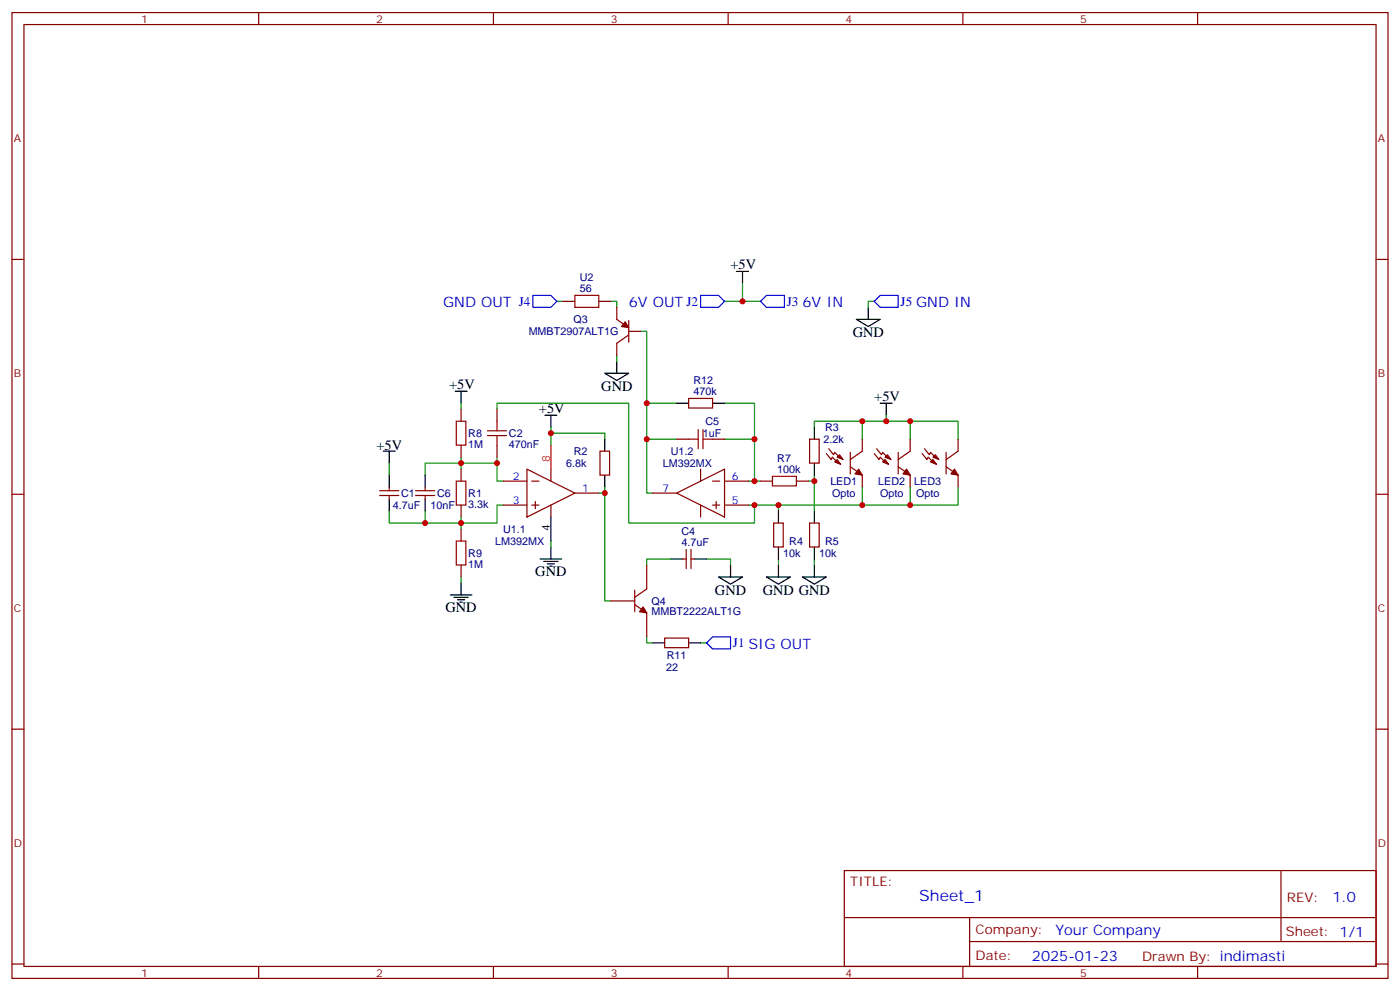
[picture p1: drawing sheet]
<svg xmlns="http://www.w3.org/2000/svg" width="412mm" height="292mm" viewBox="0 0 412 292" stroke-linecap="round" stroke-linejoin="round" font-family="sans-serif">
<g fill="none" stroke="#870000" stroke-width=".35">
<path d="M3.5 3.7h405.4v284.3h-405.4zM7.1 7.2h398.2v277.3h-398.2zM76.2 3.7v3.5M145.3 3.7v3.5M214.5 3.7v3.5M283.6 3.7v3.5M352.8 3.7v3.5M3.5 76.4h3.6M405.3 76.4h3.6M165.8 88.7h3.5M176.4 88.7h3.5M181.7 90.5v3.5l2.4 1.8"/>
<path d="M185.2 94.4v6.3M185.2 98.6l-3.5 2.5v3.5M185.2 97.5h3.5M202.8 117.3h7.1v2.8h-7.1zM135.8 120.5v3.5M135.8 131.1v3.5M135.8 138.1v3.5M146.4 120.5v3.5M146.4 131.1v3.5M155.2 138.1l14.1 7.1-14.1 7zM162.3 138.1v3.5M176.7 132.8h2.9v7.1h-2.9z"/>
<path d="M199.3 129.3h3.5M206.4 138.1v3.5M209.9 129.3h3.5M238.5 129.3h2.8v7h-2.8zM243.4 133.5l1.4 1.8 .4-.7 1.7 1.7M244.1 132.1l1.4 1.8 .4-.7 1.7 1.7M250.5 137.4l3.5 2.5v3.5M250.5 133.2v6.3M254 129.3v3.5l-3.5 2.5M257.5 133.5l1.4 1.8 .4-.7 1.8 1.7M258.2 132.1l1.4 1.8 .4-.7 1.8 1.7M264.6 137.4l3.5 2.5v3.5"/>
<path d="M264.6 133.2v6.3M268.1 129.3v3.5l-3.5 2.5M271.6 133.5l1.4 1.8 .4-.7 1.8 1.7M272.3 132.1l1.5 1.8 .3-.7 1.8 1.7M278.7 137.4l3.5 2.5v3.5M278.7 133.2v6.3M282.2 129.3v3.5l-3.5 2.5M3.5 145.5h3.6M111.8 145.9h5.7M111.8 144.5h5.7M114.7 143.4v1.1M114.7 145.9v1"/>
<path d="M122.4 145.9h5.7M122.4 144.5h5.7M125.2 143.4v1.1M125.2 145.9v1M135.8 148.7v3.5M135.8 155.8v3.5M148.2 141.6h7M148.2 148.7h7M156.6 141.6h2.1M156.6 148.7h2.1M157.7 147.6v2.2M162.3 148.7v3.5"/>
<path d="M169.3 145.2h7.1M192.3 145.2h7M199.3 145.2l14.1-7.1v14.1zM206.4 148.7v3.5M209.9 141.6h2.1M209.9 148.7h2.1M211 147.6v2.2M213.4 141.6h7.1M213.4 148.7h7.1M224 141.6h3.5M227.9 154h2.8v7h-2.8zM234.6 141.6h3.5"/>
<path d="M238.5 154h2.8v7h-2.8zM405.3 145.5h3.6M135.8 166.3v3.6M179.9 176.9h7.1M187 178l3.5 2.4v7.1M187 173.7v6.4M190.5 166.3v7.1l-3.5 2.5M201.1 164.6h1M202.1 161.7v5.7M203.6 161.7v5.7M203.6 164.6h1M195.8 187.9h7v2.8h-7z"/>
<path d="M3.5 214.7h3.6M405.3 214.7h3.6M248.7 256.3h156.6v28.2h-156.6zM377.3 256.3v20.9M248.7 270.1h156.5M285.6 277.2h119.6M285.6 270.1v14.2M3.5 283.8h3.6M76.2 284.5v3.5M145.3 284.5v3.5M214.5 284.5v3.5M283.6 284.5v3.5"/>
<path d="M352.8 284.5v3.5M405.3 283.8h3.6"/>
</g>
<g fill="none" stroke="#008700" stroke-width=".35">
<path d="M164 88.7h1.8M179.9 88.7h1.8v1.8M188.7 97.5h1.8v21.2M213.4 88.7h10.6M218.7 83.4v5.3M257.5 88.7h-1.7v1.8M135.8 118.7v1.8M181.7 104.6v1.8M199.3 118.7h-8.8v26.5h1.8M213.4 118.7h8.8v22.9h-1.7M114.7 136.3v3.6M135.8 138.1v-1.8h-10.6v3.6"/>
<path d="M135.8 134.6v1.7h10.6v5.3h1.8M146.4 120.5v-1.8h38.8v35.3h37v-5.3M146.4 134.6v1.7M162.3 125.8v1.7M178.2 129.3v-1.8h-15.9v3.6M190.5 129.3h8.8M213.4 129.3h8.8M239.9 139.9v1.7h-1.8M254 124h-14.1v1.8M261.1 122.2v1.8h-7.1v5.3M261.1 124h21.1v5.3M268.1 124v5.3"/>
<path d="M114.7 150.5v3.5h10.5M125.2 150.5v3.5h10.6v-1.8M148.2 148.7h-1.8v5.3h-10.6v1.8M162.3 159.3v1.7M178.2 143.4v1.8h-1.8M178.2 145.2v31.7h1.7M220.5 148.7h33.5M222.2 141.6h1.8M229.3 148.7v1.8M239.9 141.6v8.9M254 143.4v5.3h28.2v-5.3M268.1 143.4v5.3"/>
<path d="M135.8 169.9v1.7M197.6 164.6h-7.1v1.7M208.1 164.6h7.1v1.7M229.3 164.6v1.7M239.9 164.6v1.7M190.5 187.5v1.8h1.8M206.4 189.3h1.7"/>
</g>
<g fill="none" stroke="#000" stroke-width=".35">
<path d="M217 79.9h3.5M218.7 79.9v3.5M252.2 94h7.1l-3.5 2.1zM255.8 90.5v3.5M134.1 115.2h3.5M135.8 115.2v3.5M178.2 109.9h7l-3.5 2.1zM181.7 106.4v3.5M199.3 118.7h3.5M209.9 118.7h3.5M259.3 118.7h3.5M261.1 118.7v3.5"/>
<path d="M112.9 132.8h3.5M114.7 132.8v3.5M114.7 139.9v3.5M125.2 139.9v3.5M160.5 122.2h3.5M162.3 122.2v3.6M178.2 129.3v3.5M178.2 139.9v3.5M239.9 125.8v3.5M239.9 136.3v3.6M114.7 146.9v3.6M125.2 146.9v3.6"/>
<path d="M162.3 152.2v7.1M229.3 150.5v3.5M239.9 150.5v3.5M132.6 175.2h6.4M133.7 175.9h4.2M134.8 176.6h2.1M135.5 177.3h.7M135.8 171.6v3.6M159.1 164.6h6.4M160.2 165.3h4.2M161.2 166h2.1M161.9 166.7h.7"/>
<path d="M162.3 161v3.6M197.6 164.6h3.5M204.6 164.6h3.5M211.7 169.9h7l-3.5 2.1zM215.2 166.3v3.6M225.8 169.9h7l-3.5 2.1zM229.3 161v3.6M229.3 166.3v3.6M236.4 169.9h7l-3.5 2.1zM239.9 161v3.6M239.9 166.3v3.6M192.3 189.3h3.5"/>
<path d="M202.8 189.3h3.6"/>
</g>
<g fill="#870000" stroke="#870000" stroke-width=".35">
<path d="M184.1 94.7l1.1 1.8-2.1-.4z"/>
<path d="M189.4 178.7l1.1 1.7-2.1-.3z"/>
<path d="M252.9 138.1l1.1 1.8-2.1-.4z"/>
<path d="M245.9 136l.7-.7 1 1.4z"/>
<path d="M246.6 134.6l.7-.7 1.1 1.4z"/>
<path d="M267.1 138.1l1 1.8-2.1-.4z"/>
<path d="M260 136l.7-.7 1.1 1.4z"/>
<path d="M260.7 134.6l.7-.7 1.1 1.4z"/>
<path d="M281.2 138.1l1 1.8-2.1-.4z"/>
<path d="M274.1 136l.7-.7 1.1 1.4z"/>
<path d="M274.8 134.6l.7-.7 1.1 1.4z"/>
</g>
<path d="M162.3 131.1v7" fill="none" stroke="#f00" stroke-width=".35"/>
<g fill="none" stroke="#a10000" stroke-width=".35">
<path d="M169.3 87h7.1v3.5h-7.1zM134.4 124h2.8v7.1h-2.8zM143.6 128.2h5.6M143.6 126.8h5.6M146.4 124v2.8M146.4 128.2v2.9M202.8 129.3h2.9M205.7 126.5v5.6M207.1 129.3h2.8M207.1 126.5v5.6M134.4 159.3h2.8v7h-2.8zM134.4 141.6h2.8v7.1h-2.8z"/>
<path d="M227.5 140.2h7.1v2.9h-7.1z"/>
</g>
<path d="M157 87h5.3l1.7 1.7-1.7 1.8h-5.3zM206.4 87h5.3l1.7 1.7-1.7 1.8h-5.3zM224 88.7l1.8-1.7h5.3v3.5h-5.3zM257.5 88.7l1.8-1.7h5.3v3.5h-5.3zM208.1 189.3l1.8-1.8h5.3v3.5h-5.3z" fill="none" stroke="#00f" stroke-width=".35"/>
<g fill="#c00">
<circle cx="135.8" cy="136.3" r=".88"/>
<circle cx="135.8" cy="154" r=".88"/>
<circle cx="190.5" cy="129.3" r=".88"/>
<circle cx="222.3" cy="129.3" r=".88"/>
<circle cx="222.3" cy="141.6" r=".88"/>
<circle cx="239.9" cy="141.6" r=".88"/>
<circle cx="261.1" cy="124" r=".88"/>
<circle cx="268.1" cy="124" r=".88"/>
<circle cx="268.1" cy="148.7" r=".88"/>
<circle cx="229.3" cy="148.7" r=".88"/>
<circle cx="146.4" cy="136.3" r=".88"/>
<circle cx="162.3" cy="127.5" r=".88"/>
<circle cx="125.2" cy="154" r=".88"/>
<circle cx="190.5" cy="118.7" r=".88"/>
<circle cx="178.2" cy="145.2" r=".88"/>
<circle cx="218.7" cy="88.7" r=".88"/>
<circle cx="254" cy="148.7" r=".88"/>
<circle cx="222.3" cy="148.7" r=".88"/>
<circle cx="254" cy="124" r=".88"/>
</g>
<text font-size="4.6" fill="#00f" x="270.8" y="265.3">Sheet_1</text>
<g font-size="4.2">
<text x="215.2" y="79.2">+5V</text>
<text x="251.2" y="99.3">GND</text>
<text x="132.3" y="114.5">+5V</text>
<text x="177.1" y="115.2">GND</text>
<text x="257.5" y="118">+5V</text>
<text x="158.7" y="121.5">+5V</text>
<text x="110.9" y="132.5">+5V</text>
<text x="157.7" y="169.5">GND</text>
<text x="210.6" y="175.2">GND</text>
<text x="224.7" y="175.2">GND GND</text>
<text x="131.2" y="180.1">GND</text>
</g>
<g font-size="4.2" fill="#00f">
<text x="130.5" y="90.5">GND OUT J4</text>
<text x="185.2" y="90.5">6V OUT J2</text>
<text x="236.4" y="90.5">6V IN</text>
<text x="392.5" y="265.6">1.0</text>
<text x="310.9" y="275.1">Your Company</text>
<text x="304" y="282.9">2025-01-23</text>
</g>
<g font-size="3.9" fill="#00f">
<text x="231.8" y="90">J3</text>
<text x="265.3" y="90">J5 GND IN</text>
<text x="215.9" y="190.5">J1 SIG OUT</text>
</g>
<g font-size="3.9" fill="#800">
<text x="250.5" y="260.9">TITLE:</text>
<text x="379.1" y="265.6">REV:</text>
<text x="287.4" y="275.1">Company:</text>
<text x="378.7" y="275.7">Sheet: 1/1</text>
<text x="287.4" y="282.8">Date:</text>
<text x="336.4" y="282.8">Drawn By: indimasti</text>
</g>
<g font-size="3.2" fill="#800">
<text x="41.6" y="6.7">1</text>
<text x="110.8" y="6.7">2</text>
<text x="179.9" y="6.7">3</text>
<text x="249.1" y="6.7">4</text>
<text x="318.2" y="6.7">5</text>
<text x="4.1" y="41.8">A</text>
<text x="405.9" y="41.8">A</text>
<text x="4.1" y="110.9">B</text>
<text x="405.9" y="110.9">B</text>
<text x="4.1" y="180.1">C</text>
<text x="405.9" y="180.1">C</text>
<text x="4.1" y="249.2">D</text>
<text x="405.9" y="249.2">D</text>
<text x="41.6" y="287.5">1</text>
<text x="110.8" y="287.5">2</text>
<text x="179.9" y="287.5">3</text>
<text x="249.1" y="287.5">4</text>
<text x="318.2" y="287.5">5</text>
</g>
<g font-size="3.2" fill="#000080">
<text x="170.8" y="82.7">U2</text>
<text x="170.8" y="85.9">56</text>
<text x="168.9" y="95.2">Q3</text>
<text x="155.7" y="98.7">MMBT2907ALT1G</text>
<text x="204.3" y="113.1">R12</text>
<text x="204.3" y="116.2">470k</text>
<text x="207.8" y="125.1">C5</text>
<text x="137.9" y="131.9">1M</text>
<text x="137.9" y="128.7">R8</text>
<text x="149.9" y="131.9">470nF</text>
<text x="149.9" y="128.7">C2</text>
<text x="207.1" y="128.6">1uF</text>
<text x="242.6" y="130.4">2.2k</text>
<text x="243.1" y="126.9">R3</text>
<text x="166.8" y="137.5">6.8k</text>
<text x="169" y="134">R2</text>
<text x="195.3" y="137.5">LM392MX</text>
<text x="197.6" y="134">U1.2</text>
<text x="229" y="136">R7</text>
<text x="229" y="139.2">100k</text>
<text x="244.6" y="142.8">LED1</text>
<text x="258.7" y="142.8">LED2</text>
<text x="269.3" y="142.8">LED3</text>
<text x="115.7" y="149.8">4.7uF</text>
<text x="118.2" y="146.3">C1</text>
<text x="126.8" y="149.8">10nF</text>
<text x="128.8" y="146.3">C6</text>
<text x="137.9" y="149.5">3.3k</text>
<text x="137.9" y="146.3">R1</text>
<text x="245.1" y="146.3">Opto</text>
<text x="259.2" y="146.3">Opto</text>
<text x="269.8" y="146.3">Opto</text>
<text x="145.9" y="160.4">LM392MX</text>
<text x="148.2" y="156.9">U1.1</text>
<text x="200.7" y="160.7">4.7uF</text>
<text x="200.7" y="157.6">C4</text>
<text x="232.5" y="160.4">R4</text>
<text x="243.1" y="160.4">R5</text>
<text x="137.9" y="167.1">1M</text>
<text x="137.9" y="164">R9</text>
<text x="230.7" y="163.9">10k</text>
<text x="241.3" y="163.9">10k</text>
<text x="191.9" y="178">Q4</text>
<text x="191.9" y="181.2">MMBT2222ALT1G</text>
<text x="196.3" y="197.5">22</text>
<text x="196.4" y="193.9">R11</text>
</g>
<text font-size="3.2" fill="#f00" x="161.9" y="136" transform="rotate(-90 161.9 136)">8</text>
<g font-size="3.2" fill="#00f">
<text x="151.1" y="141.3">2</text>
<text x="215.5" y="141.3">6</text>
<text x="151.1" y="148.3">3</text>
<text x="171.4" y="144.8">1</text>
<text x="195.2" y="144.8">7</text>
<text x="215.5" y="148.3">5</text>
</g>
<text font-size="3.2" x="161.9" y="156.4" transform="rotate(-90 161.9 156.4)">4</text>
</svg>
